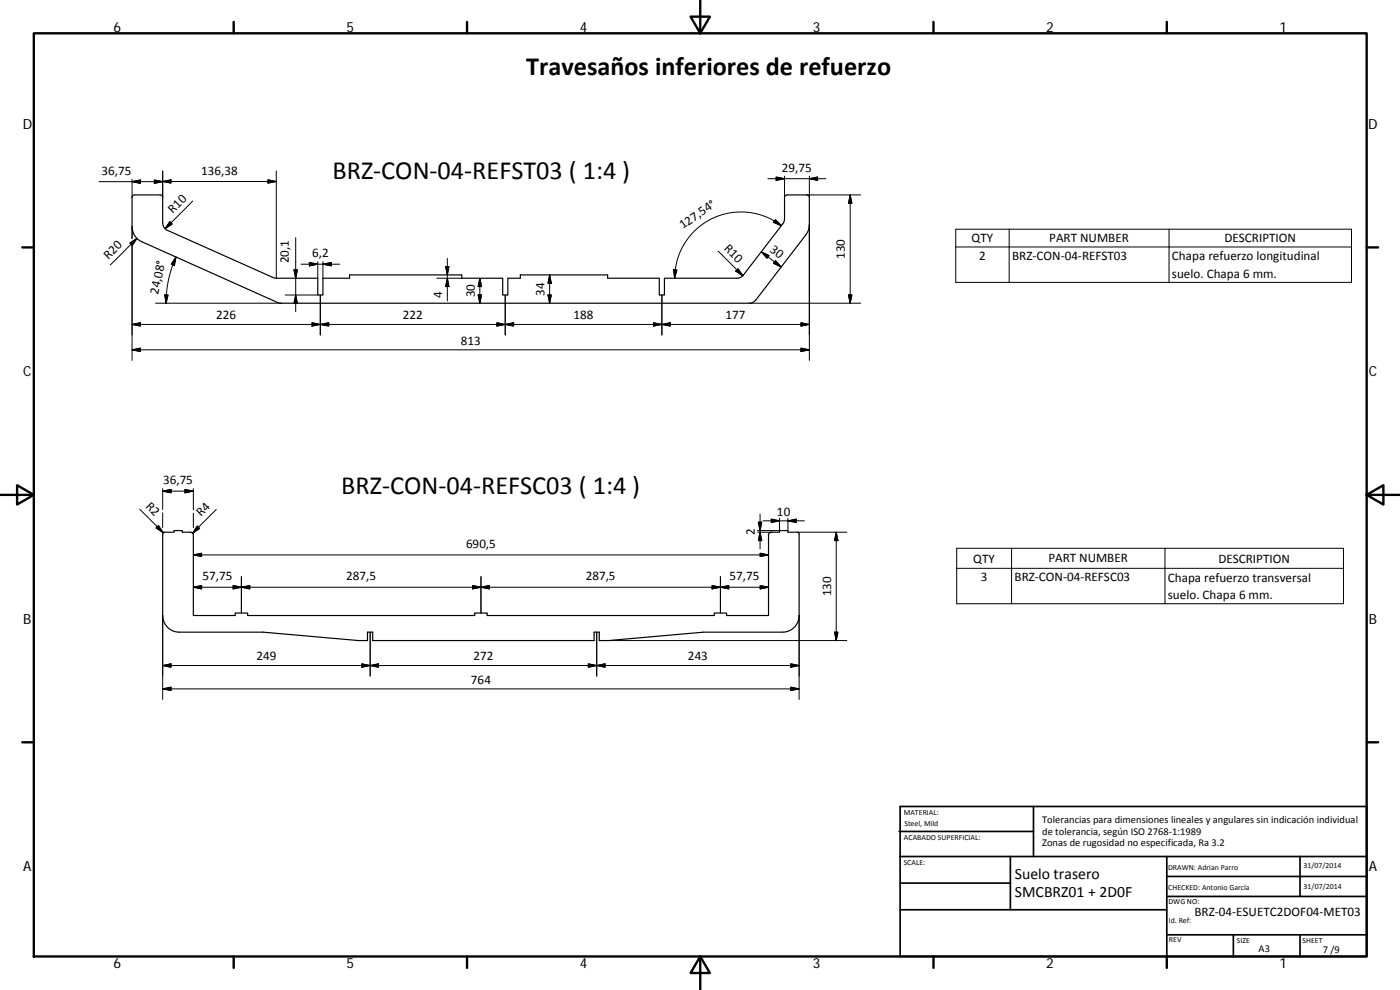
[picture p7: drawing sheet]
<svg xmlns="http://www.w3.org/2000/svg" width="420mm" height="297mm" viewBox="0 0 420 297" stroke-linecap="round" stroke-linejoin="round" font-family="sans-serif">
<path d="M39.9 58.7l.5-.2h7.7l.5 .2 .2 .5v7.7a2.38 2.38 0 0 0 1.5 2.2l31.9 14.3 13.2 .1v5h1.5v-5h8v-1h33.7v1h12.3v5h1.5v-5h3.8v-1h26.2v1h15.5v5h1.5v-5h21.8l1.4-.5 12.5-16.1 .3-1.3v-6.4l.3-.5 .5-.2h5.9l.6 .2 .2 .5v8.2l-.3 1.6-.4 1-15.4 20-.5 .5-1.1 .5h-141.2l-41.4-18.5a4.9 4.9 0 0 1-3-4.5v-8.8zM48.9 159.9l.4-.2h2.9v-.5h2.5v.5h2.6l.7 .6v24.4h12.6v-.8h3.7v.8h68.2v-.8h3.7v.8h68.1v-.8h3.8v.8h12.5v-24.4l.7-.6h2.6v-.5h2.6v.5h3l.3 .5v24.5a5 5 0 0 1-5 5h-23.6l-28.6 2.5h-2.8v-2.5h-1.5v2.5h-66.4v-2.5h-1.6v2.5h-2.7l-28.6-2.5h-25.2a5 5 0 0 1-5-5z" fill="none" stroke="#000" stroke-width=".36"/>
<g fill="none" stroke="#000" stroke-width=".71">
<path d="M10.1 10h400.1v277h-400.1zM70.1 6.6v3.4M140.2 6.6v3.4M207.3 5h5.8l-2.9 5zM210.2 0v10M280.2 6.6v3.4M350.2 6.6v3.4M6.7 74.2h3.4M410.2 74.2h3.4M.2 148.5h9.9M5.1 145.6l5 2.9-5 2.9zM410.2 148.5l5-2.9v5.8z"/>
<path d="M410.2 148.5h9.9M6.7 222.7h3.4M410.2 222.7h3.4M70.1 287v3.4M140.2 287v3.4M210.2 287l2.9 5h-5.8zM210.2 287v10M280.2 287v3.4M350.2 287v3.4"/>
</g>
<g fill="none" stroke="#000" stroke-width=".51">
<path d="M269.8 249.5h40.4M270.1 257h140.1M270.1 242h140.1v45h-140.1zM303.2 257v16M310.2 242v15M350.2 257v30M390.2 257v12M270.1 273h80.1M270.1 265h33.1M350.2 269h60M350.2 263h60M350.2 280.5h60"/>
<path d="M370.2 280.5v6.5M390.2 280.5v6.5"/>
</g>
<g fill="none" stroke="#000" stroke-width=".3">
<path d="M39.6 53.7v5.5M39.6 54.5l2.5-.5v1zM46.3 54l2.5 .5-2.5 .5zM48.8 51.3v7.9M48.8 54.5l2.5-.5v.9zM80.4 54l2.5 .5-2.5 .4zM82.9 54.5h-53.2M82.9 51.3v32.2M230.5 53.6h17.4M232.9 53.1l2.5 .5-2.5 .5zM235.4 52.9v6.3M242.1 58.5h16.2"/>
<path d="M242.9 52.9v6.3M242.9 53.6l2.5-.5v1zM255.2 58.5v32.5M255.2 58.5l.5 2.5h-1.1zM39 72.9l2.1-1.4-1.4 2.1zM39.6 68v3.6M39.6 73.4v34.7M41.1 71.5l-8 8M51 66.5l.7 .7-2.2 1.4zM52.8 77.1a33.1 33.1 0 0 0-3 13.9M52.8 77.1l-.5 2.5-.9-.4zM57.8 60.3l-8.3 8.3"/>
<path d="M88.7 71.3v22.2M90.3 79.3h11.6M92.8 78.8l2.6 .5-2.6 .5zM95.4 78.5v5M96.9 79.3l2.5-.5v1zM96.9 78.5v5M133.7 80h1l-.5 2.5zM134.2 77.5v12.8M215.5 75.4l7.4 7.3M228.5 75.6l5.9 4.5M228.5 75.6l2.3 1.1-.6 .8zM232.7 65.9l1.8 1.8-2.4-1z"/>
<path d="M232.8 78.2l1.6 1.9-2.3-1.1zM234.5 67.7a19.9 19.9 0 0 0-20.9-2.1 19.9 19.9 0 0 0-11.1 17.9M242.9 67.4v40.7M286.8 68.8h118.8v15.9h-118.8zM286.8 74.1h118.8M302.9 68.8v15.9M350.8 68.8v15.9M39.6 97.3l2.5-.5v1zM39.6 97.3h203.3M46.7 91h37.7M49.4 88.5h1l-.6 2.5zM85.6 88.5h9.8"/>
<path d="M88.2 81h1l-.5 2.5zM88.7 88.5l.5 2.5h-1zM93.6 96.8l2.5 .5-2.5 .5zM96.1 88.5v12M96.1 97.3l2.5-.5v1zM131.1 83.5h7.5M134.2 83.5l.5 2.5h-1zM143.5 88.5h1l-.5 2.5zM144 83.5v7.5M144 83.5l.5 2.5h-1zM149.1 96.8l2.5 .5-2.5 .5zM151.6 88.5v12"/>
<path d="M151.6 97.3l2.5-.5v1zM164.5 88.5h.9l-.4 2.5zM165 82.5v8.5M165 82.5l.4 2.5h-.9zM196.1 96.8l2.5 .5-2.5 .5zM198.6 88.5v12M198.6 97.3l2.5-.5v1zM202.2 80.9l.9 .1-.6 2.5zM220.8 81.3l.7-.7 1.4 2.1zM224.9 91h33.4M240.4 96.8l2.5 .5-2.5 .5zM254.6 88.5h1.1l-.5 2.5z"/>
<path d="M39.6 105l2.5-.5v1zM39.6 105h203.3M240.4 104.5l2.5 .5-2.5 .5zM41.9 152.8l7.1 7M47.6 157.7l1.4 2.1-2.1-1.4zM48.8 146.6v6.3M48.8 153.9v4.4M48.8 159.8v.4M48.8 147.4l2.5-.5v1zM48.8 147.4h9.2M55.5 146.9l2.5 .5-2.5 .5zM58 146.6v6.4"/>
<path d="M58 154v4.3M59.2 157.9l.7 .7-2.1 1.4zM64.9 152.9l-7.1 7.1M227.3 159.7h4.3M227.6 156.7h1l-.5 2.5zM228.1 154.2v10.5M228.1 159.7l.5 2.5h-1zM228.9 156.3h12.5M231.5 155.8l2.4 .5-2.4 .5zM233.9 155.5v3.7h-6.6M236.5 155.5v3.7M236.5 156.3l2.5-.5v1z"/>
<path d="M239.3 159.7h14.8M251 159.7v32.5M251 159.7l.5 2.5h-1zM58 166.5l2.5-.5v1zM58 176.2l2.5-.5v1zM58 166.5h172.6M58 176.2h172.6M58 160.1v.2M70 175.7l2.4 .5-2.4 .5zM72.4 176.2l2.6-.5v1zM72.4 173v10.9M141.8 175.7l2.5 .5-2.5 .5z"/>
<path d="M144.3 176.2l2.5-.5v1zM144.3 173v10.9M213.7 175.7l2.5 .5-2.5 .5zM216.2 173v10.9M216.2 176.2l2.5-.5v1zM228.1 166l2.5 .5-2.5 .5zM228.1 175.7l2.5 .5-2.5 .5zM287.1 164.5h116.1v16.6h-116.1zM287.1 170.5h116.1M303.6 164.5v16.6M349.6 164.5v16.6M48.8 199.7l2.5-.5v1z"/>
<path d="M48.8 199.7h191M48.8 184.7v25.2M108.6 199.2l2.5 .5-2.5 .5zM111.1 199.7l2.5-.5v1zM111.1 189.7v13.2M176.6 199.2l2.5 .5-2.5 .5zM179.1 199.7l2.5-.5v1zM179.1 189.7v13.2M182.6 192.2h71.5M237.3 199.2l2.5 .5-2.5 .5zM239.8 184.7v25.2M250.5 189.7h1l-.5 2.5z"/>
<path d="M48.8 206.7l2.5-.5v1zM48.8 206.7h191M237.3 206.2l2.5 .5-2.5 .5z"/>
</g>
<g fill="#000" stroke="#000" stroke-width=".3">
<path d="M39.6 54.5l2.5-.5v1zM46.3 54l2.5 .5-2.5 .5zM48.8 54.5l2.5-.5v.9zM80.4 54l2.5 .5-2.5 .4zM232.9 53.1l2.5 .5-2.5 .5zM242.9 53.6l2.5-.5v1zM39 72.9l2.1-1.4-1.4 2.1zM51 66.5l.7 .7-2.2 1.4zM52.8 77.1l-.5 2.5-.9-.4zM92.8 78.8l2.6 .5-2.6 .5zM96.9 79.3l2.5-.5v1zM133.7 80h1l-.5 2.5z"/>
<path d="M228.5 75.6l2.3 1.1-.6 .8zM232.7 65.9l1.8 1.8-2.4-1zM232.8 78.2l1.6 1.9-2.3-1.1zM255.2 58.5l.5 2.5h-1.1zM39.6 97.3l2.5-.5v1zM49.4 88.5h1l-.6 2.5zM88.2 81h1l-.5 2.5zM88.7 88.5l.5 2.5h-1zM93.6 96.8l2.5 .5-2.5 .5zM96.1 97.3l2.5-.5v1zM134.2 83.5l.5 2.5h-1zM143.5 88.5h1l-.5 2.5z"/>
<path d="M144 83.5l.5 2.5h-1zM149.1 96.8l2.5 .5-2.5 .5zM151.6 97.3l2.5-.5v1zM164.5 88.5h.9l-.4 2.5zM165 82.5l.4 2.5h-.9zM196.1 96.8l2.5 .5-2.5 .5zM198.6 97.3l2.5-.5v1zM202.2 80.9l.9 .1-.6 2.5zM220.8 81.3l.7-.7 1.4 2.1zM240.4 96.8l2.5 .5-2.5 .5zM254.6 88.5h1.1l-.5 2.5zM39.6 105l2.5-.5v1z"/>
<path d="M240.4 104.5l2.5 .5-2.5 .5zM47.6 157.7l1.4 2.1-2.1-1.4zM48.8 147.4l2.5-.5v1zM55.5 146.9l2.5 .5-2.5 .5zM59.2 157.9l.7 .7-2.1 1.4zM227.6 156.7h1l-.5 2.5zM231.5 155.8l2.4 .5-2.4 .5zM236.5 156.3l2.5-.5v1zM58 166.5l2.5-.5v1zM58 176.2l2.5-.5v1zM70 175.7l2.4 .5-2.4 .5zM72.4 176.2l2.6-.5v1z"/>
<path d="M141.8 175.7l2.5 .5-2.5 .5zM144.3 176.2l2.5-.5v1zM213.7 175.7l2.5 .5-2.5 .5zM216.2 176.2l2.5-.5v1zM228.1 166l2.5 .5-2.5 .5zM228.1 175.7l2.5 .5-2.5 .5zM228.1 159.7l.5 2.5h-1zM251 159.7l.5 2.5h-1zM48.8 199.7l2.5-.5v1zM111.1 199.7l2.5-.5v1zM179.1 199.7l2.5-.5v1zM250.5 189.7h1l-.5 2.5z"/>
<path d="M48.8 206.7l2.5-.5v1zM108.6 199.2l2.5 .5-2.5 .5zM176.6 199.2l2.5 .5-2.5 .5zM237.3 206.2l2.5 .5-2.5 .5zM237.3 199.2l2.5 .5-2.5 .5z"/>
</g>
<g font-size="7.9">
<text x="157.9" y="22.5">Travesaños inferiores de refuerzo</text>
<text x="99.8" y="53.8">BRZ‐CON‐04‐REFST03 ( 1:4 )</text>
<text x="102.4" y="148.3">BRZ‐CON‐04‐REFSC03 ( 1:4 )</text>
</g>
<g font-size="4.7">
<text x="304.6" y="263.9">Suelo trasero</text>
<text x="304.6" y="269.3">SMCBRZ01 + 2D0F</text>
</g>
<g font-size="4.2">
<text x="34" y="9.6">6</text>
<text x="104" y="9.6">5</text>
<text x="174" y="9.6">4</text>
<text x="244" y="9.6">3</text>
<text x="314" y="9.6">2</text>
<text x="384" y="9.6">1</text>
<text x="6.8" y="38.7">D</text>
<text x="410.6" y="38.7">D</text>
<text x="7" y="112.9">C</text>
<text x="410.8" y="112.9">C</text>
<text x="7" y="187.1">B</text>
<text x="410.8" y="187.1">B</text>
<text x="7" y="261.3">A</text>
<text x="410.8" y="261.3">A</text>
<text x="34" y="290.4">6</text>
<text x="104" y="290.4">5</text>
<text x="174" y="290.4">4</text>
<text x="244" y="290.4">3</text>
<text x="314" y="290.4">2</text>
<text x="384" y="290.4">1</text>
</g>
<g font-size="3.9">
<text x="30.5" y="52.5">36,75</text>
<text x="60.4" y="52.4">136,38</text>
<text x="234.7" y="51.6">29,75</text>
<text x="51.9" y="64.1" transform="rotate(-45 51.9 64.1)">R10</text>
<text x="204.9" y="68.8" transform="rotate(-34 204.9 68.8)">127,54°</text>
<text x="32.5" y="77.9" transform="rotate(-45 32.5 77.9)">R20</text>
<text x="93.7" y="77.2">6,2</text>
<text x="217.2" y="74.8" transform="rotate(45 217.2 74.8)">R10</text>
<text x="230.8" y="75.4" transform="rotate(37 230.8 75.4)">30</text>
<text x="253.6" y="77.7" transform="rotate(-90 253.6 77.7)">130</text>
<text x="291.6" y="72.7">QTY</text>
<text x="314.9" y="72.7">PART NUMBER</text>
<text x="367.5" y="72.7">DESCRIPTION</text>
<text x="86.7" y="79" transform="rotate(-90 86.7 79)">20,1</text>
<text x="293.8" y="78">2</text>
<text x="303.8" y="78">BRZ‐CON‐04‐REFST03</text>
<text x="351.7" y="78.1">Chapa refuerzo longitudinal</text>
<text x="351.7" y="83.4">suelo. Chapa 6 mm.</text>
<text x="47.5" y="88.5" transform="rotate(-78 47.5 88.5)">24,08°</text>
<text x="132.7" y="89.6" transform="rotate(-90 132.7 89.6)">4</text>
<text x="142.5" y="89.3" transform="rotate(-90 142.5 89.3)">30</text>
<text x="163.4" y="88.8" transform="rotate(-90 163.4 88.8)">34</text>
<text x="64.9" y="95.8">226</text>
<text x="120.9" y="95.8">222</text>
<text x="172.2" y="95.8">188</text>
<text x="217.8" y="95.8">177</text>
<text x="138.3" y="103.4">813</text>
<text x="48.9" y="145.3">36,75</text>
<text x="43.5" y="152.2" transform="rotate(45 43.5 152.2)">R2</text>
<text x="60.4" y="155.2" transform="rotate(-45 60.4 155.2)">R4</text>
<text x="233.2" y="154.7">10</text>
<text x="226.6" y="160.4" transform="rotate(-90 226.6 160.4)">2</text>
<text x="139.9" y="164.4">690,5</text>
<text x="292.1" y="168.8">QTY</text>
<text x="314.6" y="168.7">PART NUMBER</text>
<text x="365.7" y="168.8">DESCRIPTION</text>
<text x="60.8" y="174.1">57,75</text>
<text x="103.9" y="174.1">287,5</text>
<text x="175.8" y="174.1">287,5</text>
<text x="218.9" y="174.1">57,75</text>
<text x="249.4" y="178.9" transform="rotate(-90 249.4 178.9)">130</text>
<text x="294.3" y="174.4">3</text>
<text x="304.5" y="174.4">BRZ‐CON‐04‐REFSC03</text>
<text x="350.5" y="174.5">Chapa refuerzo transversal</text>
<text x="350.5" y="179.8">suelo. Chapa 6 mm.</text>
<text x="77" y="198.1">249</text>
<text x="142.1" y="198.1">272</text>
<text x="206.5" y="198.1">243</text>
<text x="141.3" y="205.1">764</text>
<text x="358.5" y="274.9">BRZ‐04‐ESUETC2DOF04‐MET03</text>
</g>
<g font-size="3.1">
<text x="312.8" y="246.8">Tolerancias para dimensiones lineales y angulares sin indicación individual</text>
<text x="312.8" y="250.4">de tolerancia, según ISO 2768‐1:1989</text>
<text x="312.8" y="254">Zonas de rugosidad no especificada, Ra 3.2</text>
<text x="377.7" y="285.6">A3</text>
<text x="397" y="285.9">7 /9</text>
</g>
<g font-size="2.4">
<text x="271.2" y="244.4">MATERIAL:</text>
<text x="271.3" y="251.9">ACABADO SUPERFICIAL:</text>
<text x="271.4" y="247.9">Steel, Mild</text>
<text x="271.2" y="259.7">SCALE:</text>
<text x="350.6" y="260.9">DRAWN: Adrian Parro</text>
<text x="391.2" y="260.6">31/07/2014</text>
<text x="350.6" y="267">CHECKED: Antonio García</text>
<text x="391.2" y="266.6">31/07/2014</text>
<text x="350.7" y="271.4">DWG NO:</text>
<text x="350.8" y="276.8">Id. Ref:</text>
<text x="350.8" y="282.8">REV</text>
<text x="371.2" y="282.9">SIZE</text>
<text x="390.9" y="282.9">SHEET</text>
</g>
</svg>
